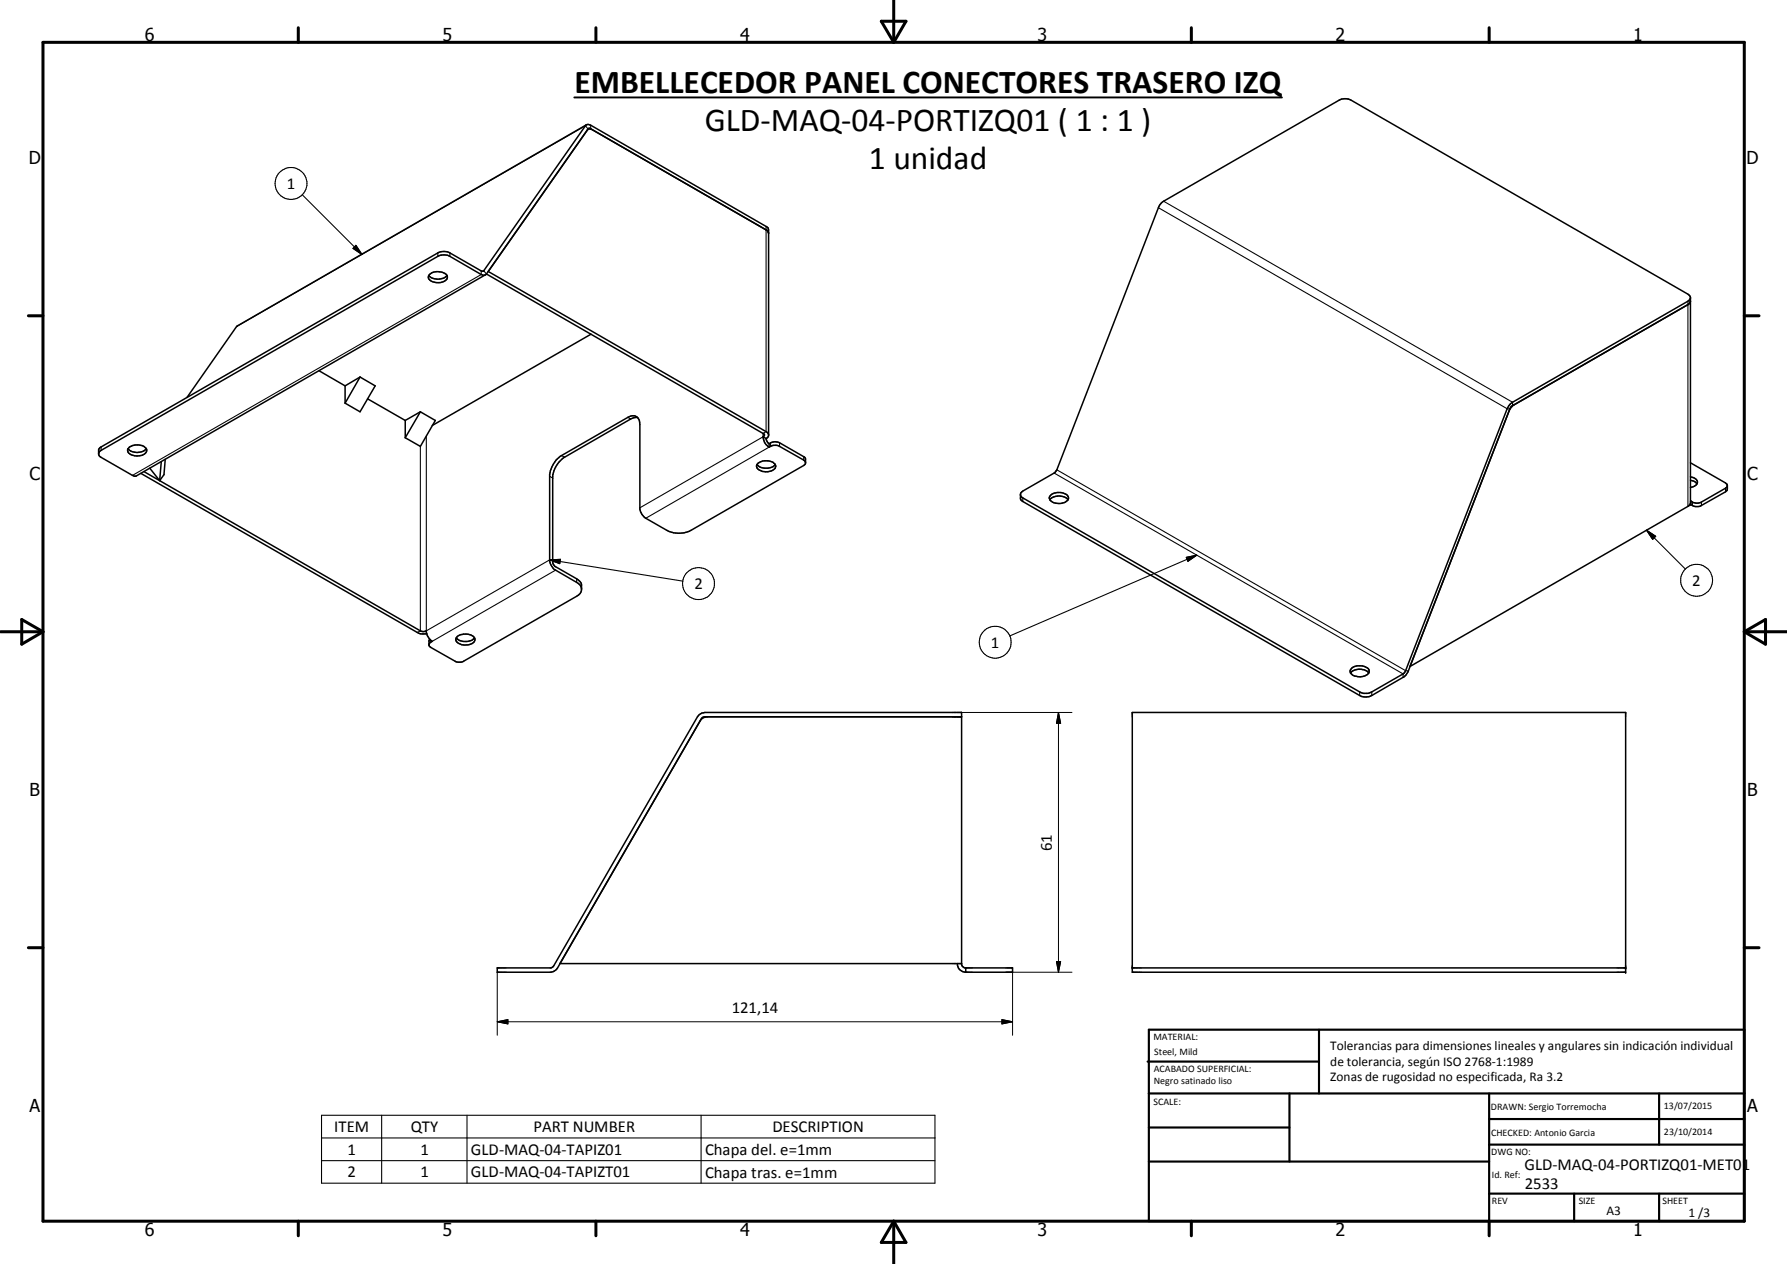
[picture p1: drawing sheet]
<svg xmlns="http://www.w3.org/2000/svg" width="420mm" height="297mm" viewBox="0 0 420 297" stroke-linecap="round" stroke-linejoin="round" font-family="sans-serif">
<g fill="none" stroke="#000" stroke-width=".35">
<path d="M137.9 29.3l-82.1 47.3-11.8 16.8M138.1 30.5a.86 .86 0 0 1 1.2 0M138.2 30.4l-23.4 33.4 65.3 37.6 .6 .8M180.7 54.8l-.2-.5-.4-.3-41.6-23.9-24.1 34.3M100.8 64.7a3 3 0 0 0 4.3 0M101 64.6a3.2 3.2 0 0 1 4 0 1.1 1.1 0 0 1-.9 1.7 2.54 2.54 0 0 1-3.4-1.1zM114.2 64.6l-82.2 47.3-.9-.2-7.7-4.6-.2-.3v-1.1l.6-.7 79.1-45.6a3.1 3.1 0 0 1 2.9 0l7.3 4.3h.6l24-34.2 .5-.2 .7 .1 41.2 23.8 .5 .4 .1 .4v48.4l-.2 .3-.4 .3M114.4 64.4l-.5 .3-.8-.2-7.3-4.3a3.1 3.1 0 0 0-2.9 0l-79.1 45.6-.6 .8M114.4 64.4l65.2 37.5 .1 .4-.3 .4M139 78.5l-37.4 21.5M397.5 70.1l-.6 .7-41.3 23.7-.9 .9-24.3 62.4-.5 .6-7.4 4.2a2.78 2.78 0 0 1-2.8 0l-79.2-45.6-.6-.7M397.5 70.8l-.6 .8-41.6 23.9-24.3 62.5-.9 1-8.2 4.7-1 .1-1.2-.4-79.4-45.7-.4-.5 .1-1.3 .3-.3 7.6-4.4 .6-.8 24.2-62.2 .9-.9 41.3-23.8a2.99 2.99 0 0 1 2.8 0l79.2 45.6 .6 .7v48.4l-.4 .7-65.6 37.7"/>
<path d="M75 87.1l6.1 3.6M81.1 90.7v4M84.7 88.6l-3.6 6.1M84.7 88.6l-3.6 2.1M84.7 88.6l3.5 2.1-3.5 6.1-3.6-2.1M86.4 93.7l8.9 5.1M95.3 98.8v4.1M98.8 96.8l-3.5 6.1M98.8 96.8l-3.5 2M98.8 96.8l3.6 2-3.6 6.1-3.5-2M149.9 98.1l-.9 .1-.7 .3-15.6 8.9a6.4 6.4 0 0 0-2.7 4.5v20.5l.5 .7 5.1 2.9 1 .9a2.9 2.9 0 0 1 .1 2l-.3 .5-.8 .7-27 15.5-1.4-.1-5.9-3.4-.4-.4v-1.2l.2-.3M356 95.1l-.7 .7-.5 .8"/>
<path d="M30.1 105.5a2.96 2.96 0 0 0 4.3 0M30.4 105.1a3.1 3.1 0 0 1 4 .4 1.44 1.44 0 0 1-1.6 1.6 2.04 2.04 0 0 1-2.8-1.4zM33.1 111.3l65.3 37.5a2.47 2.47 0 0 0 1.9 .1M33.9 110.8l64.9 37.5 .6 .1 .8-.1a2.98 2.98 0 0 0 1.4 2.4l-.7 .6M35.2 110l2.3 2.9M37.9 108.5l-.4 4.4M38.9 107.9l-.3 3.6-1.1 1.4M178 109.1a2.96 2.96 0 0 0 4.3 0M178.3 108.8a3.1 3.1 0 0 1 4 .4 1.06 1.06 0 0 1-.9 1.5 2.7 2.7 0 0 1-3.5-1.1zM179.4 102.7a3 3 0 0 0 1.4 2.4M179.4 102.7l.7 .3M180.1 103l.2 .6 .5 .7"/>
<path d="M180.8 104.3a2.33 2.33 0 0 1 2.5-.2l5.9 3.3 .2 .4-.1 1.3-26.8 15.5a6.2 6.2 0 0 1-5.7 0l-5.2-3-.7-.7-.5-1.3v-19.9a1.75 1.75 0 0 0-.8-1.8 1.75 1.75 0 0 0-2 .2l-15.6 9a6.4 6.4 0 0 0-2.8 4.4v20.4l.5 1.2 .7 .8 5.5 3.2a1.64 1.64 0 0 1 .8 1.2M180.8 105.1l1.1-.5 1.2 .2 5.9 3.3 .4 .5M180.8 104.3v.8M246.8 117.4a3 3 0 0 1 4.3 0M246.9 116.5a3 3 0 0 1 4.2 .1 1.15 1.15 0 0 1-1.2 1.6 2.48 2.48 0 0 1-3.2-1.1zM397.5 112.9l.9 .3 .6 .5M397.5 112.1a1.52 1.52 0 0 1 1.6 1.4l-.1 .2M397.5 108.8l8.2 4.7 .4 .6M397.6 117.8l-.1 .1M397.6 118.6l-.4 .1M397.6 117.8v.8M399 113.7l-.6 .6-.9 .3"/>
<path d="M406.1 114.1l-.4 .6-5.7 3.3a2.23 2.23 0 0 1-2.4-.2M406.1 114.1l-.1 1.2-.3 .3-5.7 3.2a2.34 2.34 0 0 1-2.4-.2M107.3 149.9a3.1 3.1 0 0 0 4.2 0M107.5 149.6a2.95 2.95 0 0 1 4.2 .5 1.68 1.68 0 0 1-2.1 1.5 1.9 1.9 0 0 1-2.4-1.4zM317.5 158.2a3 3 0 0 1 4.3 0M317.8 157a3.2 3.2 0 0 1 4 .4 1.43 1.43 0 0 1-1.6 1.6 2.59 2.59 0 0 1-2.7-1l-.1-.4zM166.3 168.4l-1 .3-.7 .8M226.1 168.4l-60.8 .1-.4 .5-33.8 58.5a2.03 2.03 0 0 1-1.7 1h-12.5v-1h12.7l.5-.4 33.9-58.7a2.26 2.26 0 0 1 1.7-1h60.4v59.3l.2 .4 .6 .4h11.2v1h-11M266.2 167.4h116v61.1h-116zM131.6 226.4h94.5M225.1 226.4a2 2 0 0 0 2 2.1M227.1 227.5v1"/>
<path d="M266.2 227.5h116"/>
</g>
<g fill="#000">
<circle cx="266.2" cy="227.5" r=".18"/>
<circle cx="382.2" cy="227.5" r=".18"/>
<circle cx="382.2" cy="228.5" r=".18"/>
</g>
<path d="M135 22.9h166.4" fill="none" stroke="#000" stroke-width=".46"/>
<g fill="none" stroke="#000" stroke-width=".25">
<path d="M138.2 30.3l-.5-.8-82.1 47.3M138.9 29.4v.9h-.1M71.1 45.8l14 14M83.7 57.7l1.4 2.1-2.1-1.4zM102.9 59.4v.8M105.8 59.4v.8M180.1 53.2v48.2l-.7 .5v.8l-29 16.6M272.4 48.8l82 47.3h.6M273.6 47.3l82 47.2v.8M113.1 63.7v.8l-82 47.2M113.5 63.8l.2-.2 .7 .8M396.9 70.8v48.2"/>
<path d="M147.6 98.1l.7 .4M23.8 105v.8M98.8 104.9v43.4l-.7 .3M100.2 102.5v45.8l29-16.7M129.2 111.9l.8 .5M132 107.1l.7 .3M180.8 105.1l-29 16.7M181.2 104.1v.8M183.3 104.1v.8M189 107.3v.8M240.5 117v.9M247.9 111.2l82 47.2v.8"/>
<path d="M248.5 110.4l82 47.2 .6 .1M397.5 117.7l.1 .1M397.9 118v.8M400 118v.8M405.7 114.7v.9M129.2 131.6l2.6-.2-.2 1.1zM129.2 131.6l31.4 5M130.6 134l-29 16.7M135.6 136v.9M278.9 131l2.5-.5-2.1 1.4zM281.4 130.5l-44 18.9M387.1 124.6l2.2 1.4-.7 .7z"/>
<path d="M387.1 124.6l9.2 9.1M101.3 150.5v.4M319.7 162.6v.8M322.5 162.6v.8M75.6 262.1h144.2v15.9h-144.2zM75.6 267.4h144.2M75.6 272.8h144.2M89.7 262.1v15.9M109.8 262.1v15.9M164.8 262.1v15.9"/>
<circle cx="68.4" cy="43.1" r="3.8"/>
<circle cx="164.2" cy="137.1" r="3.7"/>
<circle cx="398.9" cy="136.4" r="3.7"/>
<circle cx="234" cy="150.9" r="3.8"/>
</g>
<g fill="none" stroke="#000" stroke-width=".71">
<path d="M10.1 9.9h400v277.1h-400zM70.1 6.5v3.4M140.1 6.5v3.4M207.2 5h5.8l-2.9 4.9zM210.1 0v9.9M280.1 6.5v3.4M350.1 6.5v3.4M6.7 74.2h3.4M410.1 74.2h3.5M.1 148.5h10M5.1 145.6l5 2.9-5 2.9zM410.1 148.5h10"/>
<path d="M410.1 148.5l5-2.9v5.8zM6.7 222.7h3.4M410.1 222.7h3.5M70.1 287v3.4M140.1 287v3.4M210.1 287v10M210.1 287l2.9 5h-5.8zM280.1 287v3.4M350.1 287v3.4"/>
</g>
<g fill="none" stroke="#000" stroke-width=".51">
<path d="M269.8 249.5h40.3M270.1 242h140v45h-140zM270.1 257h140M303.2 257v16M310.1 242v15M350.1 257v30M390.1 257v12M270.1 265h33.1M270.1 273h80M350.1 269h60M350.1 263h60M350.1 280.5h60"/>
<path d="M370.1 280.5v6.5M390.1 280.5v6.5"/>
</g>
<path d="M83.7 57.7l1.4 2.1-2.1-1.4zM129.2 131.6l2.6-.2-.2 1.1zM278.9 131l2.5-.5-2.1 1.4zM387.1 124.6l2.2 1.4-.7 .7zM248.9 167.4l.5 2.6h-1zM116.9 240.1l2.5-.5v1zM248.4 226h1l-.5 2.5zM235.6 239.6l2.5 .5-2.5 .5z" fill="#000"/>
<path d="M224.1 167.4h27.9M248.9 167.4l.5 2.6h-1zM248.9 167.4v61.1M116.9 228.5v14.8M235.6 239.6l2.5 .5-2.5 .5zM236.5 228.5h15.5M238.1 228.5v14.8M248.4 226h1l-.5 2.5zM116.9 240.1l2.5-.5v1zM116.9 240.1h121.2" fill="none" stroke="#000" stroke-width=".24"/>
<g font-size="7.9">
<text x="135.1" y="21.8">EMBELLECEDOR PANEL CONECTORES TRASERO IZQ</text>
<text x="165.7" y="30.8">GLD-MAQ-04-PORTIZQ01 ( 1 : 1 )</text>
<text x="204.3" y="39.8">1 unidad</text>
</g>
<g font-size="4.2">
<text x="34" y="9.6">6</text>
<text x="104" y="9.6">5</text>
<text x="174" y="9.6">4</text>
<text x="244" y="9.6">3</text>
<text x="314" y="9.6">2</text>
<text x="384" y="9.6">1</text>
<text x="6.8" y="38.7">D</text>
<text x="410.6" y="38.7">D</text>
<text x="7" y="112.9">C</text>
<text x="410.8" y="112.9">C</text>
<text x="7" y="187.1">B</text>
<text x="410.8" y="187.1">B</text>
<text x="7" y="261.4">A</text>
<text x="410.8" y="261.4">A</text>
<text x="34" y="290.4">6</text>
<text x="104" y="290.4">5</text>
<text x="174" y="290.4">4</text>
<text x="244" y="290.4">3</text>
<text x="314" y="290.4">2</text>
<text x="384" y="290.4">1</text>
</g>
<g font-size="3.9">
<text x="67.5" y="44.4">1</text>
<text x="397.9" y="137.7">2</text>
<text x="163.3" y="138.4">2</text>
<text x="233" y="152.2">1</text>
<text x="247.3" y="199.9" transform="rotate(-90 247.3 199.9)">61</text>
<text x="172" y="238">121,14</text>
<text x="78.6" y="266">ITEM</text>
<text x="96.6" y="266">QTY</text>
<text x="125.4" y="266">PART NUMBER</text>
<text x="181.6" y="266">DESCRIPTION</text>
<text x="81.7" y="271.3">1</text>
<text x="98.8" y="271.3">1</text>
<text x="110.7" y="271.3">GLD-MAQ-04-TAPIZ01</text>
<text x="165.8" y="271.4">Chapa del. e=1mm</text>
<text x="358.5" y="275">GLD-MAQ-04-PORTIZQ01-MET01</text>
<text x="81.7" y="276.6">2</text>
<text x="98.8" y="276.6">1</text>
<text x="110.7" y="276.6">GLD-MAQ-04-TAPIZT01</text>
<text x="165.8" y="276.7">Chapa tras. e=1mm</text>
<text x="358.5" y="279.4">2533</text>
</g>
<g font-size="3.1">
<text x="312.7" y="246.8">Tolerancias para dimensiones lineales y angulares sin indicación individual</text>
<text x="312.7" y="250.4">de tolerancia, según ISO 2768-1:1989</text>
<text x="312.7" y="254">Zonas de rugosidad no especificada, Ra 3.2</text>
<text x="377.7" y="285.6">A3</text>
<text x="397" y="285.9">1 /3</text>
</g>
<g font-size="2.4">
<text x="271.2" y="244.4">MATERIAL:</text>
<text x="271.3" y="252">ACABADO SUPERFICIAL:</text>
<text x="271.4" y="247.9">Steel, Mild</text>
<text x="271.3" y="254.6">Negro satinado liso</text>
<text x="271.2" y="259.7">SCALE:</text>
<text x="350.6" y="260.8">DRAWN: Sergio Torremocha</text>
<text x="391.2" y="260.6">13/07/2015</text>
<text x="350.6" y="267">CHECKED: Antonio Garcia</text>
<text x="391.2" y="266.7">23/10/2014</text>
<text x="350.6" y="271.4">DWG NO:</text>
<text x="350.8" y="276.9">Id. Ref:</text>
<text x="350.8" y="282.8">REV</text>
<text x="371.2" y="282.9">SIZE</text>
<text x="390.9" y="282.9">SHEET</text>
</g>
</svg>
